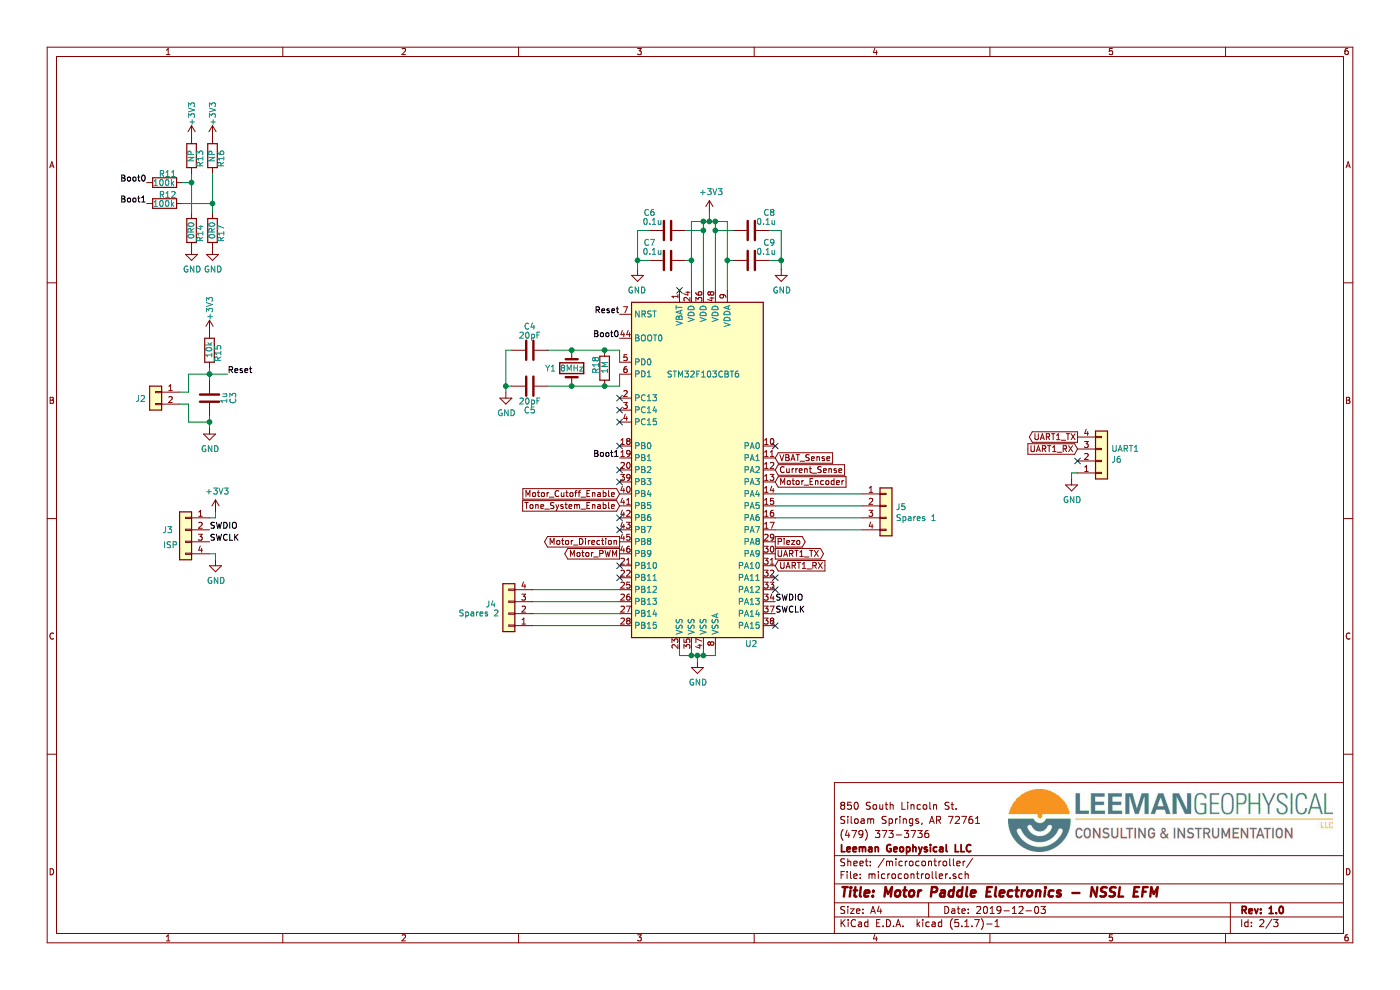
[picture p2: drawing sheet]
EESchema Schematic File Version 4
EELAYER 30 0
EELAYER END
$Descr A4 11693 8268
encoding utf-8
Sheet 2 3
Title "Motor Paddle Electronics - NSSL EFM"
Date "2019-12-03"
Rev "1.0"
Comp "Leeman Geophysical LLC"
Comment1 "(479) 373-3736"
Comment2 "Siloam Springs, AR 72761"
Comment3 "850 South Lincoln St."
Comment4 ""
$EndDescr
$Comp
L MCU_ST_STM32F1:STM32F103CBTx U2
U 1 1
P 5875 3925
F 0 "U2" H 6275 2475 50  0000 C CNN
F 1 "STM32F103CBT6" H 5875 4725 50  0000 C CNN
F 2 "Housings_QFP:LQFP-48_7x7mm_Pitch0.5mm" H 5275 2525 50  0001 R CNN
F 3 "http://www.st.com/st-web-ui/static/active/en/resource/technical/document/datasheet/CD00161566.pdf" H 5875 3925 50  0001 C CNN
F 4 "1-0000207" H 5875 3925 50  0001 C CNN "Internal Part Number"
F 5 "1" H 5875 3925 50  0001 C CNN "Populated"
	1    5875 3925
	1    0    0    -1  
$EndComp
$Comp
L power:GND #PWR026
U 1 1
P 5825 5525
F 0 "#PWR026" H 5825 5275 50  0001 C CNN
F 1 "GND" H 5830 5352 50  0000 C CNN
F 2 "" H 5825 5525 50  0001 C CNN
F 3 "" H 5825 5525 50  0001 C CNN
	1    5825 5525
	1    0    0    -1  
$EndComp
Wire Wire Line
	5675 5425 5675 5475
Wire Wire Line
	5675 5475 5775 5475
Wire Wire Line
	5975 5475 5975 5425
Wire Wire Line
	5875 5425 5875 5475
Connection ~ 5875 5475
Wire Wire Line
	5875 5475 5975 5475
Wire Wire Line
	5775 5425 5775 5475
Connection ~ 5775 5475
Wire Wire Line
	5775 5475 5825 5475
Wire Wire Line
	5825 5475 5825 5525
Connection ~ 5825 5475
Wire Wire Line
	5825 5475 5875 5475
$Comp
L Device:C C7
U 1 1
P 5575 2175
F 0 "C7" V 5425 2025 50  0000 C CNN
F 1 "0.1u" V 5500 2050 50  0000 C CNN
F 2 "Capacitors_SMD:C_0603_HandSoldering" H 5613 2025 50  0001 C CNN
F 3 "~" H 5575 2175 50  0001 C CNN
F 4 "1-0000007" H 5575 2175 50  0001 C CNN "Internal Part Number"
F 5 "1" H 5575 2175 50  0001 C CNN "Populated"
	1    5575 2175
	0    1    1    0   
$EndComp
NoConn ~ 5675 2425
Wire Wire Line
	5775 2425 5775 2175
Wire Wire Line
	5725 2175 5775 2175
$Comp
L Device:C C6
U 1 1
P 5575 1925
F 0 "C6" V 5425 1775 50  0000 C CNN
F 1 "0.1u" V 5500 1800 50  0000 C CNN
F 2 "Capacitors_SMD:C_0603_HandSoldering" H 5613 1775 50  0001 C CNN
F 3 "~" H 5575 1925 50  0001 C CNN
F 4 "1-0000007" H 5575 1925 50  0001 C CNN "Internal Part Number"
F 5 "1" H 5575 1925 50  0001 C CNN "Populated"
	1    5575 1925
	0    1    1    0   
$EndComp
Wire Wire Line
	5725 1925 5875 1925
Wire Wire Line
	5875 1925 5875 2425
$Comp
L Device:C C9
U 1 1
P 6275 2175
F 0 "C9" V 6125 2025 50  0000 C CNN
F 1 "0.1u" V 6200 2050 50  0000 C CNN
F 2 "Capacitors_SMD:C_0603_HandSoldering" H 6313 2025 50  0001 C CNN
F 3 "~" H 6275 2175 50  0001 C CNN
F 4 "1-0000007" H 6275 2175 50  0001 C CNN "Internal Part Number"
F 5 "1" H 6275 2175 50  0001 C CNN "Populated"
	1    6275 2175
	0    -1   1    0   
$EndComp
$Comp
L Device:C C8
U 1 1
P 6275 1925
F 0 "C8" V 6125 1775 50  0000 C CNN
F 1 "0.1u" V 6200 1800 50  0000 C CNN
F 2 "Capacitors_SMD:C_0603_HandSoldering" H 6313 1775 50  0001 C CNN
F 3 "~" H 6275 1925 50  0001 C CNN
F 4 "1-0000007" H 6275 1925 50  0001 C CNN "Internal Part Number"
F 5 "1" H 6275 1925 50  0001 C CNN "Populated"
	1    6275 1925
	0    -1   1    0   
$EndComp
Wire Wire Line
	6125 2175 6075 2175
Wire Wire Line
	6075 2175 6075 2425
Wire Wire Line
	5975 2425 5975 1925
Wire Wire Line
	5975 1925 6125 1925
Wire Wire Line
	5875 1925 5875 1850
Wire Wire Line
	5875 1850 5925 1850
Wire Wire Line
	5925 1850 5925 1775
Connection ~ 5875 1925
Wire Wire Line
	5925 1850 5975 1850
Wire Wire Line
	5975 1850 5975 1925
Connection ~ 5925 1850
Connection ~ 5975 1925
Wire Wire Line
	5775 2175 5775 1850
Wire Wire Line
	5775 1850 5875 1850
Connection ~ 5775 2175
Connection ~ 5875 1850
Wire Wire Line
	5975 1850 6075 1850
Wire Wire Line
	6075 1850 6075 2175
Connection ~ 5975 1850
Connection ~ 6075 2175
$Comp
L power:+3V3 #PWR027
U 1 1
P 5925 1775
F 0 "#PWR027" H 5925 1625 50  0001 C CNN
F 1 "+3V3" H 5940 1948 50  0000 C CNN
F 2 "" H 5925 1775 50  0001 C CNN
F 3 "" H 5925 1775 50  0001 C CNN
	1    5925 1775
	1    0    0    -1  
$EndComp
$Comp
L power:GND #PWR028
U 1 1
P 6525 2250
F 0 "#PWR028" H 6525 2000 50  0001 C CNN
F 1 "GND" H 6530 2077 50  0000 C CNN
F 2 "" H 6525 2250 50  0001 C CNN
F 3 "" H 6525 2250 50  0001 C CNN
	1    6525 2250
	1    0    0    -1  
$EndComp
Wire Wire Line
	6525 2250 6525 2175
Wire Wire Line
	6525 1925 6425 1925
Wire Wire Line
	6425 2175 6525 2175
Connection ~ 6525 2175
Wire Wire Line
	6525 2175 6525 1925
$Comp
L power:GND #PWR025
U 1 1
P 5325 2250
F 0 "#PWR025" H 5325 2000 50  0001 C CNN
F 1 "GND" H 5330 2077 50  0000 C CNN
F 2 "" H 5325 2250 50  0001 C CNN
F 3 "" H 5325 2250 50  0001 C CNN
	1    5325 2250
	-1   0    0    -1  
$EndComp
Wire Wire Line
	5325 2250 5325 2175
Wire Wire Line
	5325 1925 5425 1925
Wire Wire Line
	5425 2175 5325 2175
Connection ~ 5325 2175
Wire Wire Line
	5325 2175 5325 1925
Text Label 5175 2625 2    50   ~ 0
Reset
Text Label 5175 2825 2    50   ~ 0
Boot0
Text Label 5175 3825 2    50   ~ 0
Boot1
$Comp
L Device:R R18
U 1 1
P 5050 3075
F 0 "R18" V 4975 3025 50  0000 L CNN
F 1 "1M" V 5050 3025 50  0000 L CNN
F 2 "Resistors_SMD:R_0603_HandSoldering" V 4980 3075 50  0001 C CNN
F 3 "~" H 5050 3075 50  0001 C CNN
F 4 "1-0000009" H 5050 3075 50  0001 C CNN "Internal Part Number"
F 5 "1" H 5050 3075 50  0001 C CNN "Populated"
	1    5050 3075
	1    0    0    -1  
$EndComp
$Comp
L Device:Crystal Y1
U 1 1
P 4775 3075
F 0 "Y1" V 4775 2850 50  0000 L CNN
F 1 "8MHz" V 4775 2975 50  0000 L CNN
F 2 "Crystals:Crystal_SMD_HC49-SD_HandSoldering" H 4775 3075 50  0001 C CNN
F 3 "~" H 4775 3075 50  0001 C CNN
F 4 "1-0000206" H 4775 3075 50  0001 C CNN "Internal Part Number"
F 5 "1" H 4775 3075 50  0001 C CNN "Populated"
	1    4775 3075
	0    1    1    0   
$EndComp
$Comp
L Device:C C4
U 1 1
P 4425 2925
F 0 "C4" V 4225 2925 50  0000 C CNN
F 1 "20pF" V 4300 2925 50  0000 C CNN
F 2 "Capacitors_SMD:C_0603_HandSoldering" H 4463 2775 50  0001 C CNN
F 3 "~" H 4425 2925 50  0001 C CNN
F 4 "1-0000204" H 4425 2925 50  0001 C CNN "Internal Part Number"
F 5 "1" H 4425 2925 50  0001 C CNN "Populated"
	1    4425 2925
	0    1    1    0   
$EndComp
$Comp
L Device:C C5
U 1 1
P 4425 3225
F 0 "C5" V 4625 3225 50  0000 C CNN
F 1 "20pF" V 4550 3225 50  0000 C CNN
F 2 "Capacitors_SMD:C_0603_HandSoldering" H 4463 3075 50  0001 C CNN
F 3 "~" H 4425 3225 50  0001 C CNN
F 4 "1-0000204" H 4425 3225 50  0001 C CNN "Internal Part Number"
F 5 "1" H 4425 3225 50  0001 C CNN "Populated"
	1    4425 3225
	0    1    1    0   
$EndComp
Wire Wire Line
	5175 3025 5175 2925
Wire Wire Line
	5175 2925 5050 2925
Wire Wire Line
	5050 2925 4775 2925
Connection ~ 5050 2925
Wire Wire Line
	4575 2925 4775 2925
Connection ~ 4775 2925
Wire Wire Line
	4575 3225 4775 3225
Wire Wire Line
	4775 3225 5050 3225
Connection ~ 4775 3225
Wire Wire Line
	5175 3125 5175 3225
Wire Wire Line
	5175 3225 5050 3225
Connection ~ 5050 3225
Wire Wire Line
	4275 2925 4225 2925
Wire Wire Line
	4225 2925 4225 3225
Wire Wire Line
	4225 3225 4275 3225
Wire Wire Line
	4225 3225 4225 3275
Connection ~ 4225 3225
$Comp
L power:GND #PWR024
U 1 1
P 4225 3275
F 0 "#PWR024" H 4225 3025 50  0001 C CNN
F 1 "GND" H 4230 3102 50  0000 C CNN
F 2 "" H 4225 3275 50  0001 C CNN
F 3 "" H 4225 3275 50  0001 C CNN
	1    4225 3275
	1    0    0    -1  
$EndComp
NoConn ~ 5175 3325
NoConn ~ 5175 3425
NoConn ~ 5175 3525
Text GLabel 6475 3925 2    50   Input ~ 0
Current_Sense
Text GLabel 6475 4525 2    50   Output ~ 0
Piezo
Text GLabel 6475 4025 2    50   Input ~ 0
Motor_Encoder
Text GLabel 5175 4525 0    50   Output ~ 0
Motor_Direction
Text GLabel 6475 3825 2    50   Input ~ 0
VBAT_Sense
Text GLabel 5175 4125 0    50   Input ~ 0
Motor_Cutoff_Enable
Text GLabel 5175 4225 0    50   Input ~ 0
Tone_System_Enable
Text GLabel 6475 4625 2    50   Output ~ 0
UART1_TX
Text GLabel 6475 4725 2    50   Input ~ 0
UART1_RX
NoConn ~ 6475 3725
NoConn ~ 6475 4825
NoConn ~ 5175 4825
NoConn ~ 5175 4725
NoConn ~ 5175 4425
NoConn ~ 5175 4325
NoConn ~ 5175 4025
NoConn ~ 5175 3925
NoConn ~ 5175 3725
$Comp
L Connector_Generic:Conn_01x02 J2
U 1 1
P 1300 3275
F 0 "J2" H 1380 3221 50  0000 L CNN
F 1 "Conn_01x02" H 1380 3176 50  0001 L CNN
F 2 "Pin_Headers:Pin_Header_Straight_1x02_Pitch2.54mm" H 1300 3275 50  0001 C CNN
F 3 "~" H 1300 3275 50  0001 C CNN
F 4 "0-0000000" H 1300 3275 50  0001 C CNN "Internal Part Number"
F 5 "0" H 1300 3275 50  0001 C CNN "Populated"
	1    1300 3275
	-1   0    0    -1  
$EndComp
$Comp
L Connector_Generic:Conn_01x04 J6
U 1 1
P 9200 3850
F 0 "J6" H 9280 3842 50  0000 L CNN
F 1 "UART1" H 9280 3751 50  0000 L CNN
F 2 "Pin_Headers:Pin_Header_Straight_1x04_Pitch2.54mm" H 9200 3850 50  0001 C CNN
F 3 "~" H 9200 3850 50  0001 C CNN
F 4 "0-0000000" H 9200 3850 50  0001 C CNN "Internal Part Number"
F 5 "0" H 9200 3850 50  0001 C CNN "Populated"
	1    9200 3850
	1    0    0    1   
$EndComp
$Comp
L Connector_Generic:Conn_01x04 J3
U 1 1
P 1550 4425
F 0 "J3" H 1700 4425 50  0000 C CNN
F 1 "ISP" H 1675 4300 50  0000 C CNN
F 2 "Pin_Headers:Pin_Header_Straight_1x04_Pitch2.54mm" H 1550 4425 50  0001 C CNN
F 3 "~" H 1550 4425 50  0001 C CNN
F 4 "0-0000000" H 1550 4425 50  0001 C CNN "Internal Part Number"
F 5 "0" H 1550 4425 50  0001 C CNN "Populated"
	1    1550 4425
	-1   0    0    -1  
$EndComp
$Comp
L power:+3V3 #PWR022
U 1 1
P 1800 4275
F 0 "#PWR022" H 1800 4125 50  0001 C CNN
F 1 "+3V3" H 1815 4448 50  0000 C CNN
F 2 "" H 1800 4275 50  0001 C CNN
F 3 "" H 1800 4275 50  0001 C CNN
	1    1800 4275
	1    0    0    -1  
$EndComp
Wire Wire Line
	1800 4275 1800 4325
Wire Wire Line
	1800 4325 1750 4325
$Comp
L power:GND #PWR023
U 1 1
P 1800 4675
F 0 "#PWR023" H 1800 4425 50  0001 C CNN
F 1 "GND" H 1805 4502 50  0000 C CNN
F 2 "" H 1800 4675 50  0001 C CNN
F 3 "" H 1800 4675 50  0001 C CNN
	1    1800 4675
	1    0    0    -1  
$EndComp
Wire Wire Line
	1750 4625 1800 4625
Wire Wire Line
	1800 4625 1800 4675
Text Label 6475 5025 0    50   ~ 0
SWDIO
Text Label 6475 5125 0    50   ~ 0
SWCLK
Text Label 1750 4425 0    50   ~ 0
SWDIO
Text Label 1750 4525 0    50   ~ 0
SWCLK
Wire Wire Line
	5175 5225 4450 5225
Wire Wire Line
	4450 5125 5175 5125
Wire Wire Line
	5175 5025 4450 5025
Wire Wire Line
	4450 4925 5175 4925
Wire Wire Line
	6475 4425 7200 4425
Wire Wire Line
	7200 4325 6475 4325
Wire Wire Line
	6475 4225 7200 4225
Wire Wire Line
	7200 4125 6475 4125
$Comp
L Connector_Generic:Conn_01x04 J4
U 1 1
P 4250 5125
F 0 "J4" H 4400 5050 50  0000 C CNN
F 1 "Spares 2" H 4500 5125 50  0000 C CNN
F 2 "Pin_Headers:Pin_Header_Straight_1x04_Pitch2.54mm" H 4250 5125 50  0001 C CNN
F 3 "~" H 4250 5125 50  0001 C CNN
F 4 "0-0000000" H 4250 5125 50  0001 C CNN "Internal Part Number"
F 5 "0" H 4250 5125 50  0001 C CNN "Populated"
	1    4250 5125
	-1   0    0    1   
$EndComp
$Comp
L Connector_Generic:Conn_01x04 J5
U 1 1
P 7400 4225
F 0 "J5" H 7480 4217 50  0000 L CNN
F 1 "Spares 1" H 7480 4126 50  0000 L CNN
F 2 "Pin_Headers:Pin_Header_Straight_1x04_Pitch2.54mm" H 7400 4225 50  0001 C CNN
F 3 "~" H 7400 4225 50  0001 C CNN
F 4 "0-0000000" H 7400 4225 50  0001 C CNN "Internal Part Number"
F 5 "0" H 7400 4225 50  0001 C CNN "Populated"
	1    7400 4225
	1    0    0    -1  
$EndComp
NoConn ~ 6475 4925
NoConn ~ 6475 5225
$Comp
L power:GND #PWR029
U 1 1
P 8950 4000
F 0 "#PWR029" H 8950 3750 50  0001 C CNN
F 1 "GND" H 8955 3827 50  0000 C CNN
F 2 "" H 8950 4000 50  0001 C CNN
F 3 "" H 8950 4000 50  0001 C CNN
	1    8950 4000
	1    0    0    -1  
$EndComp
Wire Wire Line
	8950 4000 8950 3950
Wire Wire Line
	8950 3950 9000 3950
Text GLabel 9000 3650 0    50   Output ~ 0
UART1_TX
Text GLabel 9000 3750 0    50   Input ~ 0
UART1_RX
NoConn ~ 9000 3850
Text Label 1225 1525 2    50   ~ 0
Boot0
Text Label 1225 1700 2    50   ~ 0
Boot1
$Comp
L Device:R R12
U 1 1
P 1375 1700
F 0 "R12" V 1300 1650 50  0000 L CNN
F 1 "100k" V 1375 1600 50  0000 L CNN
F 2 "Resistors_SMD:R_0603_HandSoldering" V 1305 1700 50  0001 C CNN
F 3 "~" H 1375 1700 50  0001 C CNN
F 4 "1-0000174" H 1375 1700 50  0001 C CNN "Internal Part Number"
F 5 "1" H 1375 1700 50  0001 C CNN "Populated"
	1    1375 1700
	0    1    1    0   
$EndComp
$Comp
L Device:R R11
U 1 1
P 1375 1525
F 0 "R11" V 1300 1475 50  0000 L CNN
F 1 "100k" V 1375 1425 50  0000 L CNN
F 2 "Resistors_SMD:R_0603_HandSoldering" V 1305 1525 50  0001 C CNN
F 3 "~" H 1375 1525 50  0001 C CNN
F 4 "1-0000174" H 1375 1525 50  0001 C CNN "Internal Part Number"
F 5 "1" H 1375 1525 50  0001 C CNN "Populated"
	1    1375 1525
	0    1    1    0   
$EndComp
$Comp
L Device:R R14
U 1 1
P 1600 1925
F 0 "R14" V 1525 1875 50  0000 L CNN
F 1 "0R0" V 1600 1850 50  0000 L CNN
F 2 "Resistors_SMD:R_0603_HandSoldering" V 1530 1925 50  0001 C CNN
F 3 "~" H 1600 1925 50  0001 C CNN
F 4 "1-0000006" H 1600 1925 50  0001 C CNN "Internal Part Number"
F 5 "1" H 1600 1925 50  0001 C CNN "Populated"
	1    1600 1925
	-1   0    0    1   
$EndComp
$Comp
L Device:R R17
U 1 1
P 1775 1925
F 0 "R17" V 1700 1875 50  0000 L CNN
F 1 "0R0" V 1775 1850 50  0000 L CNN
F 2 "Resistors_SMD:R_0603_HandSoldering" V 1705 1925 50  0001 C CNN
F 3 "~" H 1775 1925 50  0001 C CNN
F 4 "1-0000006" H 1775 1925 50  0001 C CNN "Internal Part Number"
F 5 "1" H 1775 1925 50  0001 C CNN "Populated"
	1    1775 1925
	-1   0    0    1   
$EndComp
$Comp
L Device:R R13
U 1 1
P 1600 1300
F 0 "R13" V 1525 1250 50  0000 L CNN
F 1 "NP" V 1600 1250 50  0000 L CNN
F 2 "Resistors_SMD:R_0603_HandSoldering" V 1530 1300 50  0001 C CNN
F 3 "~" H 1600 1300 50  0001 C CNN
F 4 "0-0000000" H 1600 1300 50  0001 C CNN "Internal Part Number"
F 5 "0" H 1600 1300 50  0001 C CNN "Populated"
	1    1600 1300
	-1   0    0    1   
$EndComp
$Comp
L Device:R R16
U 1 1
P 1775 1300
F 0 "R16" V 1700 1250 50  0000 L CNN
F 1 "NP" V 1775 1250 50  0000 L CNN
F 2 "Resistors_SMD:R_0603_HandSoldering" V 1705 1300 50  0001 C CNN
F 3 "~" H 1775 1300 50  0001 C CNN
F 4 "0-0000000" H 1775 1300 50  0001 C CNN "Internal Part Number"
F 5 "0" H 1775 1300 50  0001 C CNN "Populated"
	1    1775 1300
	-1   0    0    1   
$EndComp
$Comp
L power:GND #PWR017
U 1 1
P 1600 2075
F 0 "#PWR017" H 1600 1825 50  0001 C CNN
F 1 "GND" H 1605 1902 50  0000 C CNN
F 2 "" H 1600 2075 50  0001 C CNN
F 3 "" H 1600 2075 50  0001 C CNN
	1    1600 2075
	1    0    0    -1  
$EndComp
$Comp
L power:GND #PWR021
U 1 1
P 1775 2075
F 0 "#PWR021" H 1775 1825 50  0001 C CNN
F 1 "GND" H 1780 1902 50  0000 C CNN
F 2 "" H 1775 2075 50  0001 C CNN
F 3 "" H 1775 2075 50  0001 C CNN
	1    1775 2075
	1    0    0    -1  
$EndComp
$Comp
L power:+3V3 #PWR016
U 1 1
P 1600 1150
F 0 "#PWR016" H 1600 1000 50  0001 C CNN
F 1 "+3V3" V 1600 1350 50  0000 C CNN
F 2 "" H 1600 1150 50  0001 C CNN
F 3 "" H 1600 1150 50  0001 C CNN
	1    1600 1150
	1    0    0    -1  
$EndComp
$Comp
L power:+3V3 #PWR020
U 1 1
P 1775 1150
F 0 "#PWR020" H 1775 1000 50  0001 C CNN
F 1 "+3V3" V 1775 1350 50  0000 C CNN
F 2 "" H 1775 1150 50  0001 C CNN
F 3 "" H 1775 1150 50  0001 C CNN
	1    1775 1150
	1    0    0    -1  
$EndComp
Wire Wire Line
	1525 1525 1600 1525
Wire Wire Line
	1600 1525 1600 1450
Wire Wire Line
	1600 1525 1600 1775
Connection ~ 1600 1525
Wire Wire Line
	1525 1700 1775 1700
Wire Wire Line
	1775 1700 1775 1450
Wire Wire Line
	1775 1775 1775 1700
Connection ~ 1775 1700
$Comp
L Device:R R15
U 1 1
P 1750 2925
F 0 "R15" V 1675 2875 50  0000 L CNN
F 1 "10k" V 1750 2850 50  0000 L CNN
F 2 "Resistors_SMD:R_0603_HandSoldering" V 1680 2925 50  0001 C CNN
F 3 "~" H 1750 2925 50  0001 C CNN
F 4 "1-0000010" H 1750 2925 50  0001 C CNN "Internal Part Number"
F 5 "1" H 1750 2925 50  0001 C CNN "Populated"
	1    1750 2925
	-1   0    0    1   
$EndComp
$Comp
L Device:C C3
U 1 1
P 1750 3325
F 0 "C3" V 1550 3325 50  0000 C CNN
F 1 "1u" V 1625 3325 50  0000 C CNN
F 2 "Capacitors_SMD:C_0603_HandSoldering" H 1788 3175 50  0001 C CNN
F 3 "~" H 1750 3325 50  0001 C CNN
F 4 "1-0000018" H 1750 3325 50  0001 C CNN "Internal Part Number"
F 5 "1" H 1750 3325 50  0001 C CNN "Populated"
	1    1750 3325
	-1   0    0    1   
$EndComp
Text Label 1900 3125 0    50   ~ 0
Reset
Wire Wire Line
	1900 3125 1750 3125
Wire Wire Line
	1750 3125 1750 3175
Wire Wire Line
	1750 3075 1750 3125
Connection ~ 1750 3125
$Comp
L power:GND #PWR019
U 1 1
P 1750 3575
F 0 "#PWR019" H 1750 3325 50  0001 C CNN
F 1 "GND" H 1755 3402 50  0000 C CNN
F 2 "" H 1750 3575 50  0001 C CNN
F 3 "" H 1750 3575 50  0001 C CNN
	1    1750 3575
	1    0    0    -1  
$EndComp
Wire Wire Line
	1500 3375 1575 3375
Wire Wire Line
	1575 3375 1575 3525
Wire Wire Line
	1575 3525 1750 3525
Wire Wire Line
	1750 3525 1750 3575
Wire Wire Line
	1750 3475 1750 3525
Connection ~ 1750 3525
Wire Wire Line
	1500 3275 1575 3275
Wire Wire Line
	1575 3275 1575 3125
Wire Wire Line
	1575 3125 1750 3125
Text GLabel 5175 4625 0    50   Output ~ 0
Motor_PWM
$Comp
L power:+3V3 #PWR018
U 1 1
P 1750 2775
F 0 "#PWR018" H 1750 2625 50  0001 C CNN
F 1 "+3V3" V 1750 2975 50  0000 C CNN
F 2 "" H 1750 2775 50  0001 C CNN
F 3 "" H 1750 2775 50  0001 C CNN
	1    1750 2775
	1    0    0    -1  
$EndComp
$EndSCHEMATC
